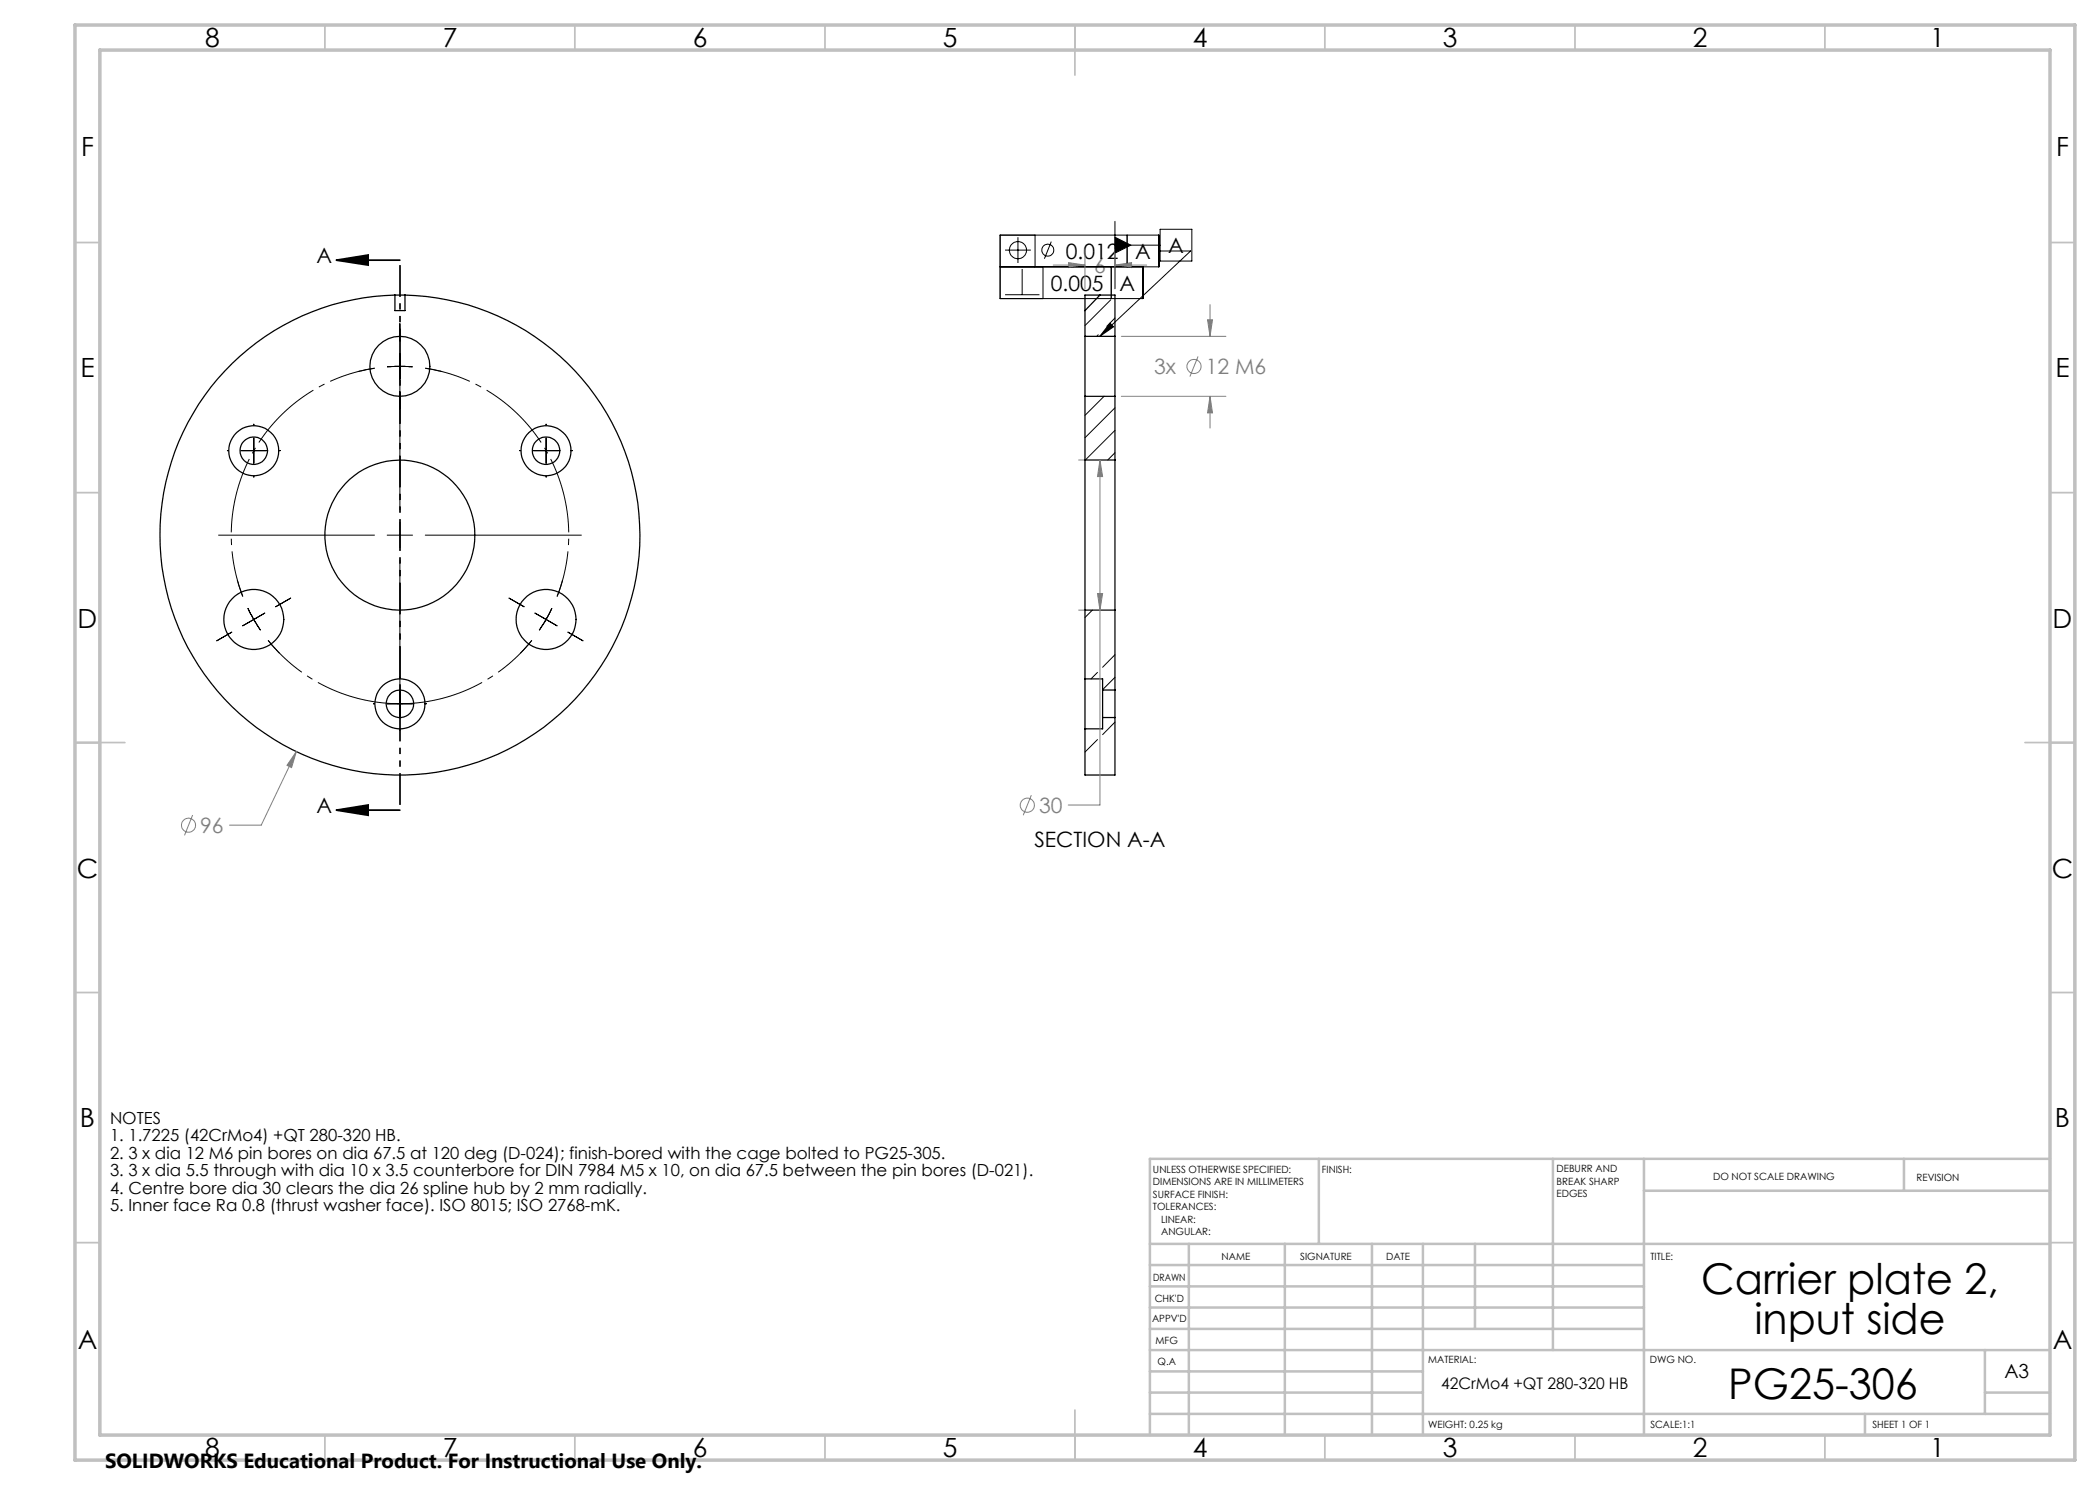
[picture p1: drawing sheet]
<svg xmlns="http://www.w3.org/2000/svg" width="420mm" height="297mm" viewBox="0 0 420 297" stroke-linecap="round" stroke-linejoin="round" font-family="sans-serif">
<g fill="none" stroke="#000" stroke-width=".25">
<path d="M79 59a48 48 0 0 0-41.2 71 48 48 0 0 0 82 3.7 48 48 0 0 0-34.6-74.4l-4.2-.3M79 59h2M79 59v3.1h2v-3.1M220 59l-3 3.1M217 67.3v12M217 79.3h6M217 67.3h6M217 67.3v-8.3h6v8.3M217 79.3v12.7M223 67.3v12M223 79.3v12.7M217 92v30"/>
<path d="M217 92h6M223 92v30M217 135.8v10M217 122v13.8M217 135.8h3.5v2.2M217 122h6M220.5 138v5.5M220.5 138h2.5M223 138v5.5M223 122v16M220.5 143.5v2.3h-3.5M220.5 143.5h2.5"/>
<path d="M223 143.5v11.5h-6v-9.2"/>
<circle cx="80" cy="73.3" r="6"/>
<circle cx="50.7" cy="90.1" r="5"/>
<circle cx="50.8" cy="90.2" r="2.75"/>
<circle cx="109.2" cy="90.1" r="5"/>
<circle cx="109.2" cy="90.2" r="2.75"/>
<circle cx="80" cy="107" r="15"/>
<circle cx="50.8" cy="123.9" r="6"/>
<circle cx="109.2" cy="123.9" r="6"/>
<circle cx="80" cy="140.8" r="2.75"/>
<circle cx="80" cy="140.8" r="5"/>
</g>
<g fill="none" stroke="#000" stroke-width=".2">
<path d="M200 53.4h31.8v-6.4h-31.8v12.7h28.6v-6.3M201 50h5.2M201 58.9h6.9M203.6 47.4v5.2M204.4 53.8v5.1M207 47v6.4M208.6 53.4v6.3M210.3 48.3l-1.4 3.4M222.1 60l-5.1 5.1M222.2 53.4v6.3M223 47.4l3.2 1.6-3.2 1.6zM223 49h9"/>
<path d="M223 44.3v13.4M225.4 47v6.4M231.8 50.2h6.3l-18.1 17.1M232 45.9h6.4v6.3h-6.4zM74.9 73.7l-3.4 .6M77.4 73.4l1.6-.1 3.5 .1M80 64.7v3.5M80 70.7v31.2M85.1 73.7l3.3 .6M219.6 67l-.2 .3M220.8 79.3l-3.8 3.8M222 64.6l.7 .8-2.7 1.9z"/>
<path d="M223 63.6l-1.6 1.7M45.5 90.1h.2M48.2 90.1h5.1M50.8 84.8v.3M50.8 87.6v5.1M50.8 95.2v.2M55.8 90.1h.3M103.9 90.1h.2M106.7 90.1h5.1M109.2 84.8v.3M109.2 87.6v5.1M109.2 95.2v.2"/>
<path d="M114.3 90.1h.2M223 81.6l-6 6M223 86.1l-5.9 5.9M223 90.6l-1.5 1.4M43.7 107h31.2M47.4 116l1.1 3.3M58.1 119.6l-3 1.8M77.4 107h5.1M80 104.5v5.1M80 112.1v31.2M85.1 107h31.2M101.8 119.6l3 1.8"/>
<path d="M112.5 116l-1.1 3.3M46.4 126.4l-3 1.8M49.6 121.6l1.2 2.3M50.8 123.9l1.3 2.1M50.8 123.9l-2.3 1.3M53 122.6l-2.2 1.3M53.6 128.1l2.3 2.6M106.4 128.1l-2.3 2.6M107 122.6l2.2 1.3M109.2 123.9l-1.4 2.1M109.2 123.9l2.2 1.3M110.4 121.6l-1.2 2.3"/>
<path d="M113.6 126.4l3 1.8M218.5 122l-1.5 1.5M219.5 134.5l-1.3 1.3M223 130.9l-2.5 2.6M223 135.5l-2.5 2.4M74.7 140.8h.2M77.4 140.8h5.1M80 145.8v.2M85.1 140.8h.2M217.2 145.8l-.2 .1M219.5 147.9l-2.5 2.5M223 144.4l-2.5 2.5"/>
<circle cx="203.6" cy="50" r="1.73"/>
<circle cx="209.5" cy="50" r="1.2"/>
</g>
<g fill="none" stroke="#808080" stroke-width=".2">
<path d="M210.6 53h6.4M213.7 52.5l3.3 .5-3.3 .5zM217 49.8v7.9M223 53l3.3-.5v1zM223 49.8v7.9M223 53h6.3M224.3 79.3h20.9M224.3 67.3h20.9M239.6 71.3l-1.6 4M241.5 64h1l-.5 3.3zM242 79.3l.5 3.3h-1zM242 60.9v6.4"/>
<path d="M242 79.3v6.3M215.7 92h1.1M220 92l.5 3.3h-1zM220 92v69h-6.4M219.5 118.7h1l-.5 3.3zM215.7 122h1.1M59.3 150.3l-1 3.2-.9-.4zM59.3 150.3l-7.1 14.7h-6.3M206.3 159l-1.7 4.1M38.5 163l-1.6 4.1"/>
<circle cx="238.8" cy="73.3" r="1.42"/>
<circle cx="37.7" cy="165" r="1.41"/>
<circle cx="205.5" cy="161.1" r="1.41"/>
</g>
<path d="M74.9 73.6a33.7 33.7 0 0 0-26.3 45.7M111.4 119.3a33.8 33.8 0 0 0-26.3-45.7M53.6 128.1a33.8 33.8 0 0 0 52.8 0" fill="none" stroke="#000" stroke-width=".2" stroke-dasharray="15.2 1.3 1.3 1.3" stroke-dashoffset="5.9" stroke-linecap="butt"/>
<path d="M67.3 52l6.3-1v2zM67.3 52h12.7M67.3 162l6.3-1v2.1zM67.3 162h12.7" fill="none" stroke="#000" stroke-width=".35"/>
<path d="M80 52v110" fill="none" stroke="#000" stroke-width=".35" stroke-dasharray="6.3 1.3 1.3 1.3 1.3 1.3" stroke-dashoffset="-1" stroke-linecap="butt"/>
<g fill="none" stroke="#c0c0c0" stroke-width=".35">
<path d="M65 5v5M115 5v5M165 5v5M215 5v10M265 5v5M315 5v5M365 5v5M15 48.5h5M410 48.5h5M15 98.5h5M410 98.5h5M15 148.5h10"/>
<path d="M405 148.5h10M15 198.5h5M410 198.5h5M15 248.5h5M410 248.5h5M65 287v5M115 287v5M165 287v5M215 282v10M265 287v5M315 287v5M365 287v5"/>
</g>
<g fill="none" stroke="#c0c0c0" stroke-width=".5">
<path d="M263.8 231.8v17M310.6 231.8v38.2M328.8 231.8v55.2M328.8 238.2h81.2M380.8 231.8v6.4M410 231.8h-180v55.2M230 248.8h180M230 257.3h98.8M230 253h98.8M237.8 248.8v38.2M257 248.8v38.2M274.4 248.8v38.2"/>
<path d="M284.6 248.8v38.2M295 248.8v17M230 265.8h98.8M230 261.5h98.8M230 278.5h54.6M230 274.3h54.6M230 270h180M397 278.5h13M397 270v12.8M230 282.8h180M373 282.8v4.2"/>
</g>
<path d="M15 5h400v287h-400zM20 10h390v277h-390z" fill="none" stroke="#c0c0c0" stroke-width=".7"/>
<g fill="#000">
<path d="M67.3 52l6.3-1v2zM67.3 162l6.3-1v2.1z"/>
<path d="M222 64.6l.7 .8-2.7 1.9zM223 47.4l3.2 1.6-3.2 1.6z"/>
</g>
<path d="M59.3 150.3l-1.9 2.8 .9 .4zM220 92l.5 3.3h-1zM219.5 118.7h1l-.5 3.3zM223 53l3.3-.5v1zM213.7 52.5l3.3 .5-3.3 .5zM242 79.3l.5 3.3h-1zM241.5 64h1l-.5 3.3z" fill="#808080"/>
<g font-size="8.5">
<text x="340.2" y="258.8">Carrier plate 2,</text>
<text x="350.9" y="266.9">input side</text>
<text x="345.7" y="279.7">PG25-306</text>
</g>
<g font-size="5.3">
<text x="41" y="9.5">8</text>
<text x="88.5" y="9.5">7</text>
<text x="138.5" y="9.5">6</text>
<text x="188.5" y="9.5">5</text>
<text x="238.5" y="9.5">4</text>
<text x="288.5" y="9.5">3</text>
<text x="338.5" y="9.5">2</text>
<text x="386" y="9.5">1</text>
<text x="16.2" y="31.3">F</text>
<text x="411.2" y="31.3">F</text>
<text x="16.1" y="75.5">E</text>
<text x="411.1" y="75.5">E</text>
<text x="15.5" y="125.5">D</text>
<text x="410.5" y="125.5">D</text>
<text x="15.4" y="175.5">C</text>
<text x="410.4" y="175.5">C</text>
<text x="16" y="225.5">B</text>
<text x="411" y="225.5">B</text>
<text x="15.5" y="269.8">A</text>
<text x="410.5" y="269.8">A</text>
<text x="41" y="291.5">8</text>
<text x="88.5" y="291.5">7</text>
<text x="138.5" y="291.5">6</text>
<text x="188.5" y="291.5">5</text>
<text x="238.5" y="291.5">4</text>
<text x="288.5" y="291.5">3</text>
<text x="338.5" y="291.5">2</text>
<text x="386" y="291.5">1</text>
</g>
<g font-size="4.2">
<text x="63.3" y="52.7">A</text>
<text x="213.2" y="51.8">0.012</text>
<text x="227.1" y="51.8">A</text>
<text x="233.6" y="50.6">A</text>
<text x="210.2" y="58.1">0.005</text>
<text x="223.9" y="58.1">A</text>
<text x="63.3" y="162.7">A</text>
<text x="206.9" y="169.4">SECTION A-A</text>
</g>
<g font-size="4.2" fill="#808080">
<text x="218.9" y="54.6">6</text>
<text x="230.8" y="74.8">3x</text>
<text x="241.1" y="74.8">12 M6</text>
<text x="40" y="166.6">96</text>
<text x="207.8" y="162.6">30</text>
</g>
<text font-size="4.1" x="21" y="293.7">SOLIDWORKS Educational Product. For Instructional Use Only.</text>
<text font-size="3.9" x="400.9" y="275.5">A3</text>
<g font-size="3.3">
<text x="22" y="224.8">NOTES</text>
<text x="22" y="228.3">1. 1.7225 (42CrMo4) +QT 280-320 HB.</text>
<text x="22" y="231.8">2. 3 x dia 12 M6 pin bores on dia 67.5 at 120 deg (D-024); finish-bored with the cage bolted to PG25-305.</text>
<text x="22" y="235.3">3. 3 x dia 5.5 through with dia 10 x 3.5 counterbore for DIN 7984 M5 x 10, on dia 67.5 between the pin bores (D-021).</text>
<text x="22" y="238.8">4. Centre bore dia 30 clears the dia 26 spline hub by 2 mm radially.</text>
<text x="22" y="242.3">5. Inner face Ra 0.8 (thrust washer face). ISO 8015; ISO 2768-mK.</text>
</g>
<text font-size="3.2" x="288.3" y="277.9">42CrMo4 +QT 280-320 HB</text>
<g font-size="2">
<text x="230.6" y="234.6">UNLESS OTHERWISE SPECIFIED:</text>
<text x="230.6" y="237.1">DIMENSIONS ARE IN MILLIMETERS</text>
<text x="230.6" y="239.6">SURFACE FINISH:</text>
<text x="264.4" y="234.6">FINISH:</text>
<text x="311.3" y="234.5">DEBURR AND</text>
<text x="311.3" y="237">BREAK SHARP</text>
<text x="311.3" y="239.5">EDGES</text>
<text x="342.6" y="236">DO NOT SCALE DRAWING</text>
<text x="383.3" y="236.2">REVISION</text>
<text x="230.6" y="242.1">TOLERANCES:</text>
<text x="232.2" y="244.6">LINEAR:</text>
<text x="232.2" y="247.1">ANGULAR:</text>
<text x="244.3" y="252">NAME</text>
<text x="260" y="251.9">SIGNATURE</text>
<text x="277.2" y="251.9">DATE</text>
<text x="330.1" y="251.9">TITLE:</text>
<text x="230.6" y="256.1">DRAWN</text>
<text x="230.9" y="260.3">CHK'D</text>
<text x="230.4" y="264.4">APPV'D</text>
<text x="231.1" y="268.8">MFG</text>
<text x="231.5" y="273">Q.A</text>
<text x="285.6" y="272.5">MATERIAL:</text>
<text x="330" y="272.5">DWG NO.</text>
<text x="285.6" y="285.5">WEIGHT: 0.25 kg</text>
<text x="330.1" y="285.6">SCALE:1:1</text>
<text x="374.5" y="285.6">SHEET 1 OF 1</text>
</g>
</svg>
